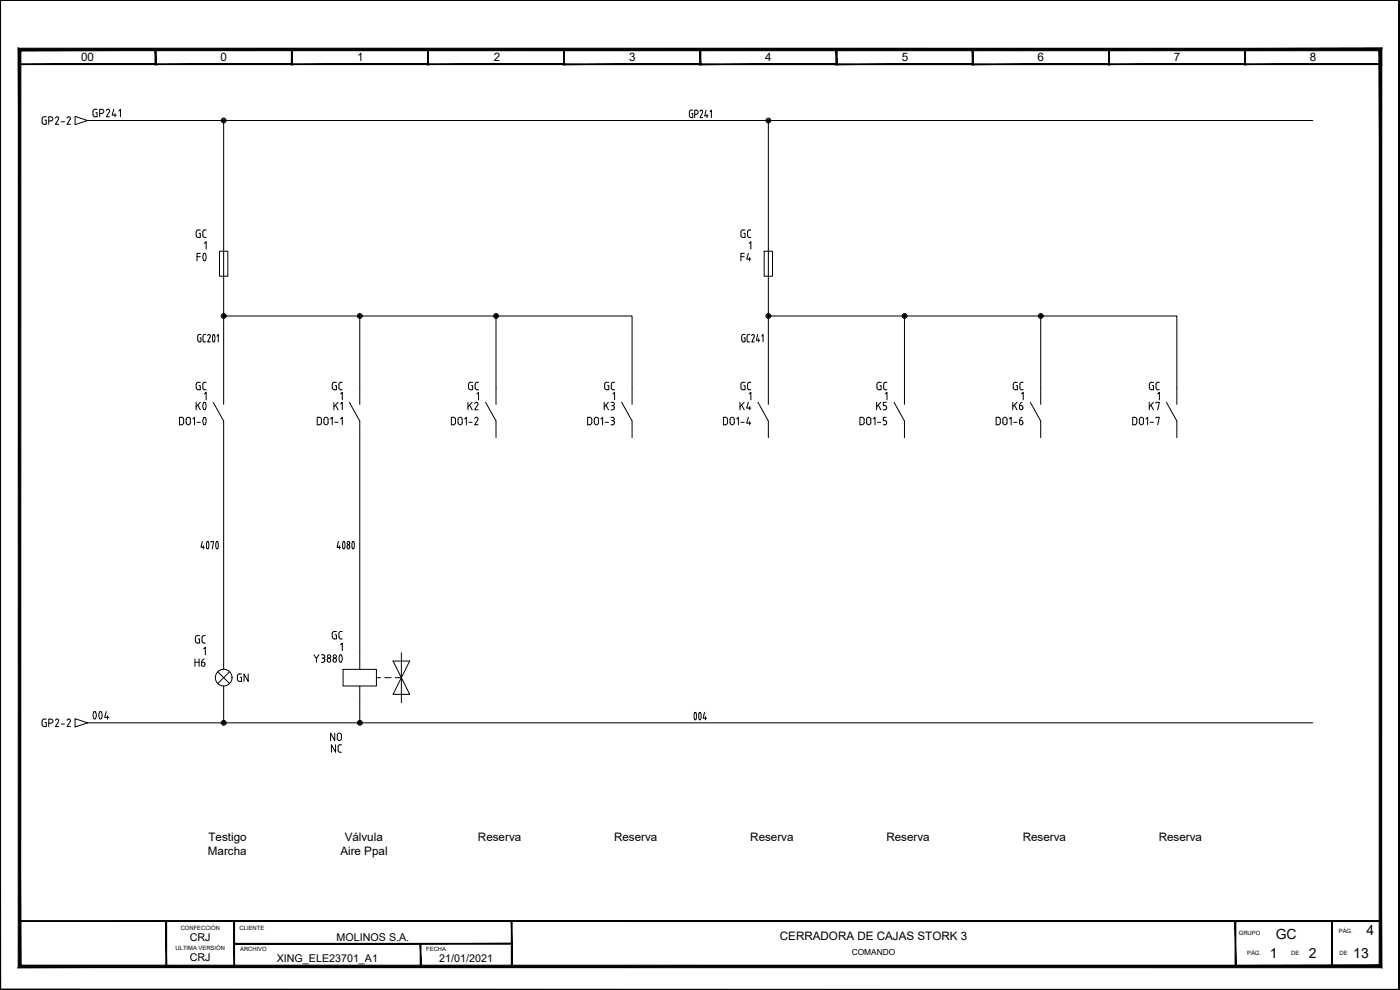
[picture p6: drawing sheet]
<svg xmlns="http://www.w3.org/2000/svg" width="420mm" height="297mm" viewBox="0 0 420 297" stroke-linecap="round" stroke-linejoin="round" font-family="sans-serif">
<g fill="#000" stroke="#000" stroke-width=".3">
<path d="M0 .1h419.9zM0 .1h419.9z"/>
<path d="M5.7 19.4h41.1l-.2-.3zM5.9 19.1h40.7l-40.9 .3zM5.7 14.7v4.7l.2-.3zM5.7 14.7l.2 .3v4.1zM5.7 14.7l.2 .3 40.9-.3zM5.9 15l40.9-.3-.2 .3zM46.8 14.7l-.2 .3 .2 4.4zM46.6 15l.2 4.4-.2-.3z"/>
<path d="M46.6 19.4h41.1l-.2-.3zM46.6 19.4l.2-.3h40.7zM46.6 14.7v4.7l.2-.3zM46.6 14.7l.2 .3v4.1zM46.6 14.7l.2 .3 40.9-.3zM46.8 15l40.9-.3-.2 .3zM87.7 14.7l-.2 .3 .2 4.4zM87.5 15l.2 4.4-.2-.3z"/>
<path d="M87.5 19.4h41.1l-.2-.3zM87.7 19.1h40.7l-40.9 .3zM87.5 14.7v4.7l.2-.3zM87.5 14.7l.2 .3v4.1zM87.5 14.7l.2 .3 40.9-.3zM87.7 15l40.9-.3-.2 .3zM128.6 14.7l-.2 .3 .2 4.4zM128.4 15l.2 4.4-.2-.3z"/>
<path d="M128.3 19.4h41.1l-.2-.3zM128.5 19.1h40.7l-40.9 .3zM128.3 14.7v4.7l.2-.3zM128.3 14.7l.2 .3v4.1zM128.3 14.7l.2 .3 40.9-.3zM128.5 15l40.9-.3-.2 .3zM169.4 14.7l-.2 .3 .2 4.4zM169.2 15l.2 4.4-.2-.3z"/>
<path d="M169.2 19.4h41.1l-.2-.2zM169.2 19.4l.2-.2h40.7zM169.2 14.7v4.7l.2-.2zM169.2 14.7l.2 .3v4.2zM169.2 14.7l.2 .3 40.9-.3zM169.4 15l40.9-.3-.2 .3zM210.3 14.7l-.2 .3 .2 4.4zM210.1 15l.2 4.4-.2-.2z"/>
<path d="M210 19.4h41.2l-.3-.2zM210.3 19.2h40.6l-40.9 .2zM210 14.7v4.7l.3-.2zM210 14.7l.3 .3v4.2zM210 14.7l.3 .3 40.9-.3zM210.3 15l40.9-.3-.3 .3zM251.2 14.7l-.3 .3 .3 4.4zM250.9 15l.3 4.4-.3-.2z"/>
<path d="M250.9 19.4h41.2l-.3-.2zM250.9 19.4l.3-.2h40.6zM250.9 14.7v4.7l.3-.2zM250.9 14.7l.3 .3v4.2zM250.9 14.7l.3 .3 40.9-.3zM251.2 15l40.9-.3-.3 .3zM292.1 14.7l-.3 .3 .3 4.4zM291.8 15l.3 4.4-.3-.2z"/>
<path d="M291.8 19.4h41.1l-.2-.2zM291.8 19.4l.2-.2h40.7zM291.8 14.7v4.7l.2-.2zM291.8 14.7l.2 .3v4.2zM291.8 14.7l.2 .3 40.9-.3zM292 15l40.9-.3-.2 .3zM332.9 14.7l-.2 .3 .2 4.4zM332.7 15l.2 4.4-.2-.2z"/>
<path d="M332.7 19.4h41.1l-.2-.3zM332.9 19.1h40.7l-40.9 .3zM332.7 14.7v4.7l.2-.3zM332.7 14.7l.2 .3v4.1zM332.7 14.7l.2 .3 40.9-.3zM332.9 15l40.9-.3-.2 .3zM373.8 14.7l-.2 .3 .2 4.4zM373.6 15l.2 4.4-.2-.3z"/>
<path d="M373.5 19.4h41.1l-.2-.3zM373.5 19.4l.2-.3h40.7zM373.5 14.7v4.7l.2-.3zM373.5 14.7l.2 .3v4.1zM373.5 14.7l.2 .3 40.9-.3zM373.7 15l40.9-.3-.2 .3zM414.6 14.7l-.2 .3 .2 4.4zM414.4 15l.2 4.4-.2-.3z"/>
<path d="M419.9 .1v296.7zM419.9 .1l.1 296.8zM419.9 .1l.1 296.8z"/>
<path d="M5.8 276.3v.2l408.5-.2zM5.8 276.5l408.5-.2v.2z"/>
<path d="M0 .1v296.9l.2-.2zM0 .1h.2v296.7z"/>
<path d="M5.5 290.3l408.4-.7h-407.7zM5.5 290.3l408.4-.7 .8 .8zM413.9 15.2v274.4l.8 .8zM413.9 15.2l.8-.7v275.9zM6.3 15.2h407.6l.8-.7zM5.5 14.5h409.2l-408.4 .7zM5.5 14.5l.7 275.1 .1-274.4zM5.5 14.5l.7 275.1-.7 .7z"/>
<path d="M49.8 276.4v13.6h.2zM49.8 276.4h.2v13.6z"/>
<path d="M70.2 276.4v13.6h.2zM70.2 276.4h.2v13.6z"/>
<path d="M70.3 283v.3l83.3-.3zM70.3 283.3l83.3-.3v.3z"/>
<path d="M126.1 283.2v6.8h.2zM126.1 283.2h.2v6.8z"/>
<path d="M153.5 276.4v13.7h.2zM153.5 276.4h.2v13.7z"/>
<path d="M370.7 276.4v13.6h.2zM370.7 276.4h.2v13.6z"/>
<path d="M399.7 276.4v13.6h.2zM399.7 276.4h.2v13.6z"/>
<path d="M.2 296.8l419.8 .1zM.2 296.8l419.8 .1-420 .1zM0 297l420-.1zM0 297h420z"/>
</g>
<g fill="none" stroke="#000" stroke-width=".3">
<path d="M0 .1v296.9h420M414.5 19.3v257.1M22.5 34.9l3.8 1.3-3.8 1.2zM26.3 36.2h367.7M29.1 32.8h-.8l-.4 .6 .2 1.5 1 .1v-1.2h-.3M29.9 34h.6M30.5 34a.61 .61 0 0 0 .7-.6 .61 .61 0 0 0-.7-.6h-.6v2.2M31.9 33.2a.5 .5 0 0 1 .7-.4 .5 .5 0 0 1 .2 .7l-.9 1.5h1M34.1 32.8l-.4 1.8h1.2M34.5 34v1M35.6 33.3l.6-.5v2.2M67.1 36.2v80.1"/>
<path d="M206.9 33.7v1M207.6 34h.3v1.3l-.7-.1-.3-.6M207.9 33l-.7 .1-.3 .6M208.5 34.3h.5a.63 .63 0 0 0 .5-.6 .63 .63 0 0 0-.5-.7h-.5v2.3M210.5 33l.3 .3v.5M210.5 33l-.4 .4M210.8 33.8l-.7 1.5h.8M211.9 33l-.4 1.8h1M212.2 34.3v1M213.1 33.5l.4-.5v2.3M230.6 36.2v85.1M224.9 73l.4-.5v2.2"/>
<path d="M229.3 75.4h2.5v7.5h-2.5zM67.1 94.8h122.6v26.5M108 94.8v26.5M148.9 94.8v26.5M230.6 94.8h122.6v26.5M271.4 94.8v26.5M312.3 94.8v26.5M59.8 100.4h.5M59.8 100.3l-.2 .1a1.91 1.91 0 0 0 0 2.1l.7 .1v-1.2h-.3M61.4 100.4h.3M61.4 100.3l-.3 .1a2.11 2.11 0 0 0-.1 1.9l.7 .3M62.3 100.7a.43 .43 0 0 1 .7-.3 .43 .43 0 0 1 .1 .7"/>
<path d="M63.1 101.1l-.8 1.5h.8M63.9 100.5l.1-.1a1.4 1.4 0 0 1 .2 2.2 1.48 1.48 0 0 1-.3-2.1zM65.1 100.9l.4-.5v2.2M223.1 100.4h.5M223.1 100.3l-.2 .1a1.79 1.79 0 0 0 0 2.1l.7 .1v-1.2h-.3M224.6 100.4h.4M224.7 100.3l-.3 .1a2.11 2.11 0 0 0-.1 1.9l.7 .3M225.6 100.7a.43 .43 0 0 1 .6-.3 .43 .43 0 0 1 .1 .7M226.3 101.1l-.7 1.5h.8M227.4 100.4l-.4 1.7h1M227.7 101.6v1M228.6 100.9l.4-.5v2.2"/>
<path d="M67.1 126.3v74.5M95.2 125.2h.9l.3 .4v1.4l-.3 .4-.9 .1zM97.2 126.8v-1a.62 .62 0 0 1 .6-.6 .62 .62 0 0 1 .7 .6v1M97.2 126.8a.62 .62 0 0 0 .6 .7 .62 .62 0 0 0 .7-.7M99.2 125.7l.5-.5v2.3M100.5 126.7h1M102.2 125.7l.5-.5v2.3M104.8 120.7l3.2 5.6v69.5M135.5 125.2h.8l.4 .4v1.4l-.4 .4-.8 .1zM137.5 126.8v-1a.62 .62 0 0 1 .6-.6 .62 .62 0 0 1 .6 .6v1M137.5 126.8a.62 .62 0 0 0 .6 .7 .62 .62 0 0 0 .6-.7M139.5 125.7l.5-.5v2.3"/>
<path d="M140.7 126.7h1M143.4 126l-.9 1.5h1M145.7 120.7l3.2 5.6v5M176.4 125.2h.8l.4 .4v1.4l-.4 .4-.8 .1zM178.4 126.8v-1a.62 .62 0 0 1 .6-.6 .62 .62 0 0 1 .6 .6v1M178.4 126.8a.62 .62 0 0 0 .6 .7 .62 .62 0 0 0 .6-.7M180.3 125.7l.5-.5v2.3M181.6 126.7h1M183.3 127.5h.6M183.6 126.2h.3M183.9 125.2a.5 .5 0 0 1 .5 .5 .5 .5 0 0 1-.5 .5 .64 .64 0 0 1 .5 .6 .64 .64 0 0 1-.5 .7M186.6 120.7l3.1 5.6v5"/>
<path d="M217.1 125.2h.8l.4 .4v1.4l-.4 .4-.8 .1zM219.1 125.8v1M219.1 126.8a.62 .62 0 0 0 .6 .7 .62 .62 0 0 0 .7-.7M220.3 125.8v1M221.1 125.7l.5-.5v2.3M222.4 126.7h1M224.6 125.2l-.5 1.8h1.2M225 126.5v1M227.5 120.7l3.1 5.6v5M258.7 125.2h-.6v2.3h.6M258.7 125.2l.5 .2 .2 .5M259.3 125.9v.9"/>
<path d="M259.4 126.8l-.2 .5-.5 .2M260.1 126.8a.62 .62 0 0 0 .6 .7 .62 .62 0 0 0 .6-.7M260.1 125.8v1M261.3 125.8v1M262.1 125.7l.5-.5v2.3M263.3 126.7h1M266 125.2h-.9v1l.7 .1 .3 .4-.3 .7-.7 .1M268.3 120.7l3.1 5.6v5M309.2 120.7l3.1 5.6v5M339.9 125.2h.9l.3 .4v1.4l-.3 .4-.9 .1zM341.9 125.8v1M341.9 126.8a.62 .62 0 0 0 .7 .7 .62 .62 0 0 0 .6-.7"/>
<path d="M343.2 125.8v1M343.9 125.7l.5-.5v2.3M345.2 126.7h1M346.9 125.5v-.3h1l-.5 2.3M350.1 120.7l3.1 5.6v5M61.1 194.7l.5-.5v2.3M118 198.3h5l-2.5 5zM120.5 195.8v15M26.3 216.9h367.7M65.4 201.6l3.5 3.5M67.1 205.8v11.1M68.9 201.6l-3.5 3.5"/>
<path d="M103 200.8h10v5h-10zM108 205.8v11.1M113 203.3h1.2M115.5 203.3h1.8M118.6 203.3h1.9M120.5 203.3l2.5 5h-5zM5.8 276.4h44.1v13.6h-44.1z"/>
<circle cx="67.1" cy="36.1" r=".73"/>
<circle cx="67.1" cy="36.1" r=".46"/>
<circle cx="67.1" cy="36.1" r=".22"/>
<circle cx="230.6" cy="36.2" r=".73"/>
<circle cx="230.6" cy="36.2" r=".46"/>
<circle cx="230.6" cy="36.2" r=".22"/>
<circle cx="67.1" cy="94.8" r=".73"/>
<circle cx="67.1" cy="94.8" r=".46"/>
<circle cx="67.1" cy="94.8" r=".22"/>
<circle cx="108" cy="94.8" r=".73"/>
<circle cx="108" cy="94.8" r=".46"/>
<circle cx="108" cy="94.8" r=".22"/>
<circle cx="148.9" cy="94.8" r=".73"/>
<circle cx="148.9" cy="94.8" r=".46"/>
<circle cx="148.9" cy="94.8" r=".22"/>
<circle cx="230.6" cy="94.8" r=".73"/>
<circle cx="230.6" cy="94.8" r=".46"/>
<circle cx="230.6" cy="94.8" r=".22"/>
<circle cx="271.5" cy="94.8" r=".73"/>
<circle cx="271.5" cy="94.8" r=".46"/>
<circle cx="271.5" cy="94.8" r=".22"/>
<circle cx="312.3" cy="94.8" r=".73"/>
<circle cx="312.3" cy="94.8" r=".46"/>
<circle cx="312.3" cy="94.8" r=".22"/>
<circle cx="67.1" cy="203.3" r="2.51"/>
<circle cx="67.1" cy="216.9" r=".73"/>
<circle cx="67.1" cy="216.9" r=".46"/>
<circle cx="67.1" cy="216.9" r=".22"/>
<circle cx="108" cy="216.9" r=".73"/>
<circle cx="108" cy="216.9" r=".46"/>
<circle cx="108" cy="216.9" r=".22"/>
</g>
<g font-size="7.9">
<text x="56.4" y="80.4">F0</text>
<text x="56.4" y="125.2">K0</text>
<text x="23.6" y="218">004</text>
</g>
<text font-size="7.5" x="93.1" y="200.7">Y3880</text>
<g font-size="7.1">
<text x="57.9" y="166.5">4070</text>
<text x="98.4" y="166.5">4080</text>
</g>
<text font-size="6.6" x="203.9" y="217.7">004</text>
<g font-size="5.7">
<text x="302.7" y="124.2">K6</text>
<text x="297.7" y="128.8">DO1-6</text>
</g>
<g font-size="5.3">
<text x="11.3" y="38.5">GP2-2</text>
<text x="57.5" y="72.3">GC</text>
<text x="221.2" y="72.3">GC</text>
<text x="221.2" y="79.4">F4</text>
<text x="57.5" y="118.2">GC</text>
<text x="98.4" y="118.2">GC</text>
<text x="139.3" y="118.2">GC</text>
<text x="180.3" y="118.2">GC</text>
<text x="221.2" y="118.2">GC</text>
<text x="262.1" y="118.2">GC</text>
<text x="302.7" y="118.2">GC</text>
<text x="343.6" y="118.2">GC</text>
<text x="99.1" y="124.2">K1</text>
<text x="139.3" y="124.2">K2</text>
<text x="180.3" y="124.2">K3</text>
<text x="220.8" y="124.2">K4</text>
<text x="261.8" y="124.2">K5</text>
<text x="343.6" y="124.2">K7</text>
<text x="57.5" y="194">GC</text>
<text x="98.4" y="193">GC</text>
<text x="57.1" y="201.1">H6</text>
<text x="69.8" y="205.7">GN</text>
<text x="11.3" y="219.1">GP2-2</text>
<text x="98.1" y="226.8">NC</text>
<text x="98.1" y="223.3">NO</text>
</g>
<g font-size="4.2">
<text x="382.9" y="281.6">GC</text>
<text x="410.1" y="280.7">4</text>
<text x="381.1" y="287.5">1</text>
<text x="392.8" y="287.5">2</text>
<text x="406.1" y="287.5">13</text>
</g>
<g font-size="3.5">
<text x="24.3" y="18.4">00</text>
<text x="66.2" y="18.4">0</text>
<text x="107.2" y="18.4">1</text>
<text x="148.2" y="18.4">2</text>
<text x="188.8" y="18.4">3</text>
<text x="229.7" y="18.4">4</text>
<text x="270.6" y="18.4">5</text>
<text x="311.4" y="18.4">6</text>
<text x="352.3" y="18.4">7</text>
<text x="393.1" y="18.4">8</text>
<text x="62.4" y="256.5">Marcha</text>
<text x="62.6" y="252.4">Testigo</text>
<text x="102.2" y="256.5">Aire Ppal</text>
<text x="103.4" y="252.4">Válvula</text>
<text x="143.4" y="252.4">Reserva</text>
<text x="184.3" y="252.4">Reserva</text>
<text x="225.2" y="252.4">Reserva</text>
<text x="266" y="252.4">Reserva</text>
<text x="306.9" y="252.4">Reserva</text>
<text x="347.8" y="252.4">Reserva</text>
<text x="234" y="282.1">CERRADORA DE CAJAS STORK 3</text>
</g>
<g font-size="3.2">
<text x="57" y="282.3">CRJ</text>
<text x="101" y="282.3">MOLINOS S.A.</text>
<text x="57" y="288.3">CRJ</text>
<text x="83" y="288.6">XING_ELE23701_A1</text>
<text x="131.8" y="288.6">21/01/2021</text>
</g>
<text font-size="2.5" x="255.6" y="286.6">COMANDO</text>
<g font-size="1.8">
<text x="54.2" y="279">CONFECCIÓN</text>
<text x="71.9" y="279">CLIENTE</text>
<text x="371.8" y="280.6">GRUPO</text>
<text x="401.8" y="279.8">PÁG.</text>
<text x="52.7" y="285">ULTIMA VERSIÓN</text>
<text x="72.1" y="285.3">ARCHIVO</text>
<text x="127.9" y="285.3">FECHA</text>
<text x="374.3" y="286.6">PÁG.</text>
<text x="387.5" y="286.6">DE</text>
<text x="402" y="286.6">DE</text>
</g>
</svg>
